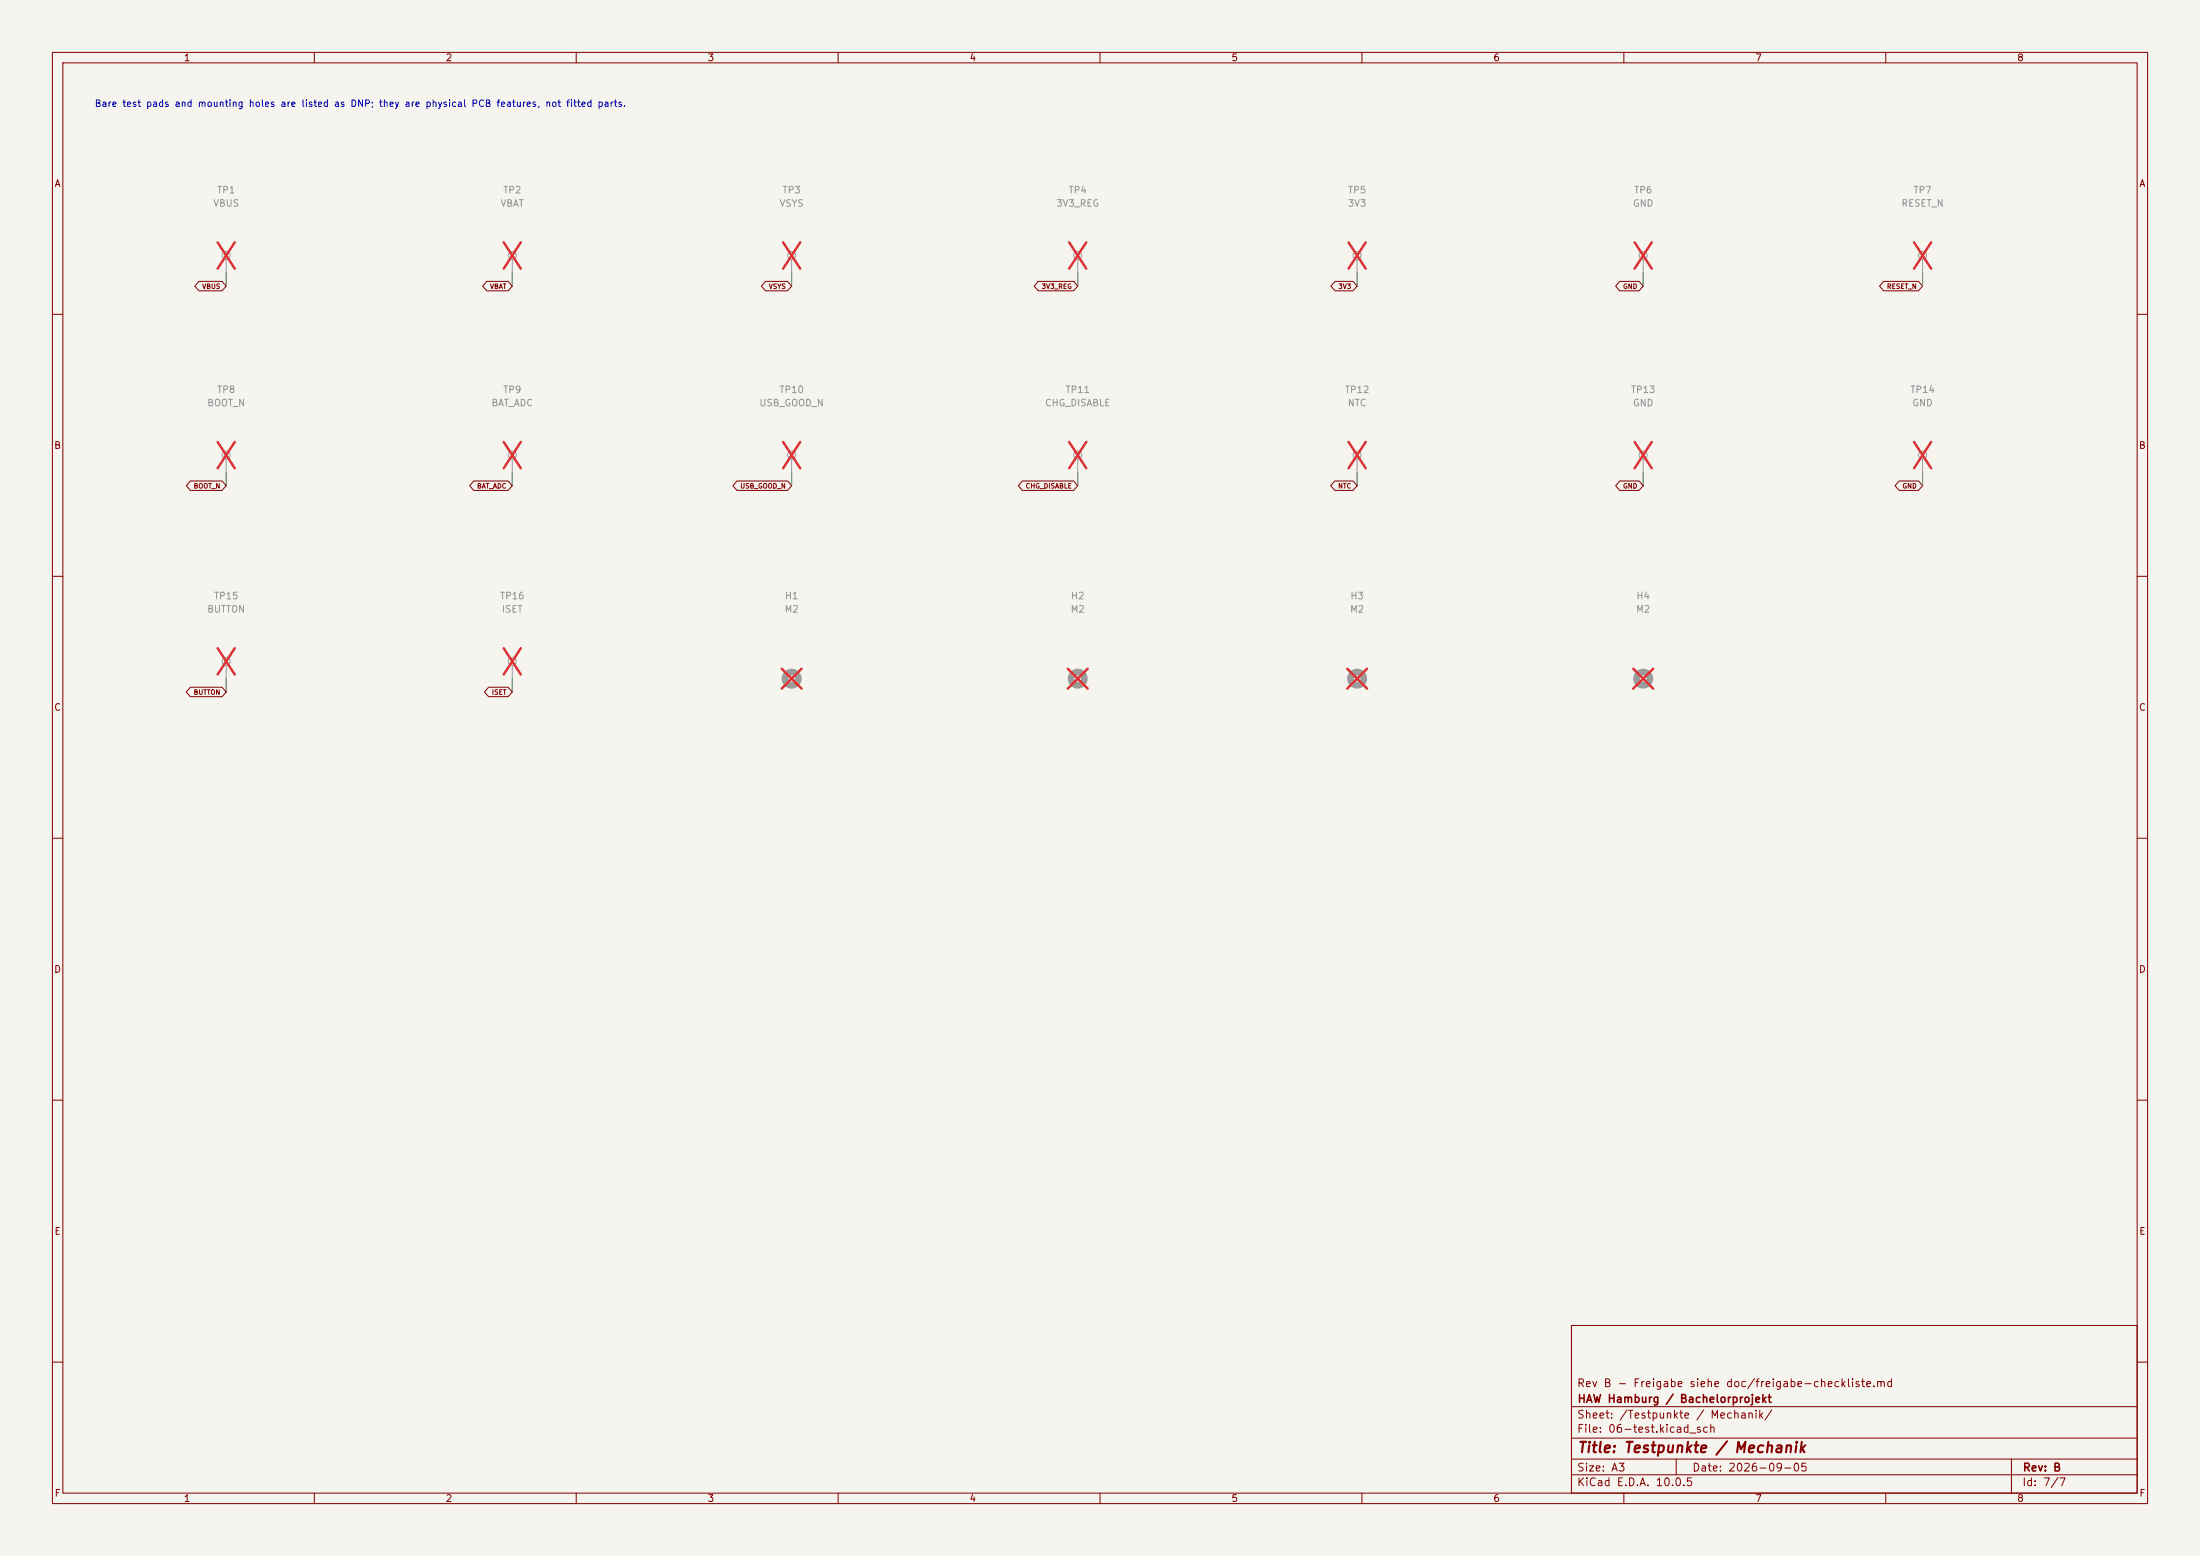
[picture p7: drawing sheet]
<svg xmlns="http://www.w3.org/2000/svg" width="420mm" height="297mm" viewBox="0 0 420 297" stroke-linecap="round" stroke-linejoin="round" font-family="sans-serif">
<path d="M0 0h420v297h-420z" fill="#f5f4ef" stroke="#f5f4ef" stroke-width=".19"/>
<g fill="none" stroke="#840000" stroke-width=".19">
<path d="M10 10h400v277h-400zM12 12h396v273h-396zM60 10v2M110 10v2M160 10v2M210 10v2M260 10v2M310 10v2M360 10v2M38 53.7h4.4l.8 .9-.8 .9h-4.4l-.8-.9zM92.9 53.7h4.1l.8 .9-.8 .9h-4.1l-.8-.9zM146.1 53.7h4.2l.8 .9-.8 .9h-4.2l-.7-.9z"/>
<path d="M198.2 53.7h6.8l.7 .9-.7 .9h-6.8l-.8-.9zM254.9 53.7h3.4l.8 .9-.8 .9h-3.4l-.8-.9zM309.2 53.7h3.7l.8 .9-.8 .9h-3.7l-.8-.9zM359.6 53.7h6.6l.8 .9-.8 .9h-6.6l-.8-.9zM10 60h2M408 60h2M36.3 91.8h6.1l.8 .9-.8 .9h-6.1l-.7-.9zM90.4 91.8h6.6l.8 .9-.8 .9h-6.6l-.7-.9zM140.7 91.8h9.6l.8 .9-.8 .9h-9.6l-.8-.9zM195.2 91.8h9.8l.7 .9-.7 .9h-9.8l-.8-.9zM254.8 91.8h3.5l.8 .9-.8 .9h-3.5l-.8-.9zM309.2 91.8h3.7l.8 .9-.8 .9h-3.7l-.8-.9z"/>
<path d="M362.6 91.8h3.6l.8 .9-.8 .9h-3.6l-.8-.9zM10 110h2M408 110h2M36.3 131.2h6.1l.8 .9-.8 .9h-6.1l-.7-.9zM93.3 131.2h3.7l.8 .9-.8 .9h-3.7l-.8-.9zM10 160h2M408 160h2M10 210h2M408 210h2M300 253h108v32h-108zM10 260h2M300 278.5h108"/>
<path d="M300 274.5h108M300 268.5h108M320 278.5v3M384 278.5v6.5M408 260h2M60 285v2M110 285v2M160 285v2M210 285v2M260 285v2M300 281.5h108M310 285v2"/>
<path d="M360 285v2"/>
</g>
<g fill="none" stroke="#9c9b98" stroke-width=".19">
<path d="M43.2 49.5v2.6M97.8 49.5v2.6M151.1 49.5v2.6M205.7 49.5v2.6M259.1 49.5v2.6M313.7 49.5v2.6M367 49.5v2.6M43.2 87.6v2.6M97.8 87.6v2.6M151.1 87.6v2.6M205.7 87.6v2.6M259.1 87.6v2.6"/>
<path d="M313.7 87.6v2.6M367 87.6v2.6M43.2 127v2.5M97.8 127v2.5"/>
<circle cx="43.2" cy="48.8" r=".76"/>
<circle cx="97.8" cy="48.8" r=".76"/>
<circle cx="151.1" cy="48.8" r=".76"/>
<circle cx="205.7" cy="48.8" r=".76"/>
<circle cx="259.1" cy="48.8" r=".76"/>
<circle cx="313.7" cy="48.8" r=".76"/>
<circle cx="367" cy="48.8" r=".76"/>
<circle cx="43.2" cy="86.9" r=".76"/>
<circle cx="97.8" cy="86.9" r=".76"/>
<circle cx="151.1" cy="86.9" r=".76"/>
<circle cx="205.7" cy="86.9" r=".76"/>
<circle cx="259.1" cy="86.9" r=".76"/>
<circle cx="313.7" cy="86.9" r=".76"/>
<circle cx="367" cy="86.9" r=".76"/>
<circle cx="43.2" cy="126.2" r=".76"/>
<circle cx="97.8" cy="126.2" r=".76"/>
</g>
<g fill="none" stroke="#e12e31" stroke-width=".46">
<path d="M41.5 46.3l3.3 5M44.8 46.3l-3.3 5M96.2 46.3l3.2 5M99.4 46.3l-3.2 5M149.5 46.3l3.3 5M152.8 46.3l-3.3 5M204.1 46.3l3.3 5M207.4 46.3l-3.3 5M257.4 46.3l3.3 5M260.7 46.3l-3.3 5M312.1 46.3l3.2 5M315.3 46.3l-3.2 5"/>
<path d="M365.4 46.3l3.3 5M368.7 46.3l-3.3 5M41.5 84.4l3.3 5M44.8 84.4l-3.3 5M96.2 84.4l3.2 5M99.4 84.4l-3.2 5M149.5 84.4l3.3 5M152.8 84.4l-3.3 5M204.1 84.4l3.3 5M207.4 84.4l-3.3 5M257.4 84.4l3.3 5M260.7 84.4l-3.3 5"/>
<path d="M312.1 84.4l3.2 5M315.3 84.4l-3.2 5M365.4 84.4l3.3 5M368.7 84.4l-3.3 5M41.5 123.7l3.3 5.1M44.8 123.7l-3.3 5.1M96.2 123.7l3.2 5.1M99.4 123.7l-3.2 5.1M149.2 127.6l3.8 3.8M153 127.6l-3.8 3.8M203.8 127.6l3.8 3.8M207.6 127.6l-3.8 3.8"/>
<path d="M257.2 127.6l3.8 3.8M261 127.6l-3.8 3.8M311.8 127.6l3.8 3.8M315.6 127.6l-3.8 3.8"/>
</g>
<g fill="none" stroke="#9c9b98" stroke-width="1.3">
<circle cx="151.1" cy="129.5" r="1.27"/>
<circle cx="205.7" cy="129.5" r="1.27"/>
<circle cx="259.1" cy="129.5" r="1.27"/>
<circle cx="313.7" cy="129.5" r="1.27"/>
</g>
<g fill="none" stroke="#009600" stroke-width=".19">
<path d="M43.2 52.1v2.5M97.8 52.1v2.5M151.1 52.1v2.5M205.7 52.1v2.5M259.1 52.1v2.5M313.7 52.1v2.5M367 52.1v2.5M43.2 90.2v2.5M97.8 90.2v2.5M151.1 90.2v2.5M205.7 90.2v2.5M259.1 90.2v2.5"/>
<path d="M313.7 90.2v2.5M367 90.2v2.5M43.2 129.5v2.6M97.8 129.5v2.6"/>
</g>
<text font-size="2" fill="#840000" x="301" y="277.8">Title: Testpunkte / Mechanik</text>
<g font-size="1.5" fill="#840000">
<text x="300.9" y="265.1">Rev B - Freigabe siehe doc/freigabe-checkliste.md</text>
<text x="301" y="268.1">HAW Hamburg / Bachelorprojekt</text>
<text x="300.9" y="273.8">File: 06-test.kicad_sch</text>
<text x="300.9" y="271.1">Sheet: /Testpunkte / Mechanik/</text>
<text x="300.9" y="281.2">Size: A3</text>
<text x="322.9" y="281.2">Date: 2026-09-05</text>
<text x="386" y="281.2">Rev: B</text>
<text x="300.9" y="284">KiCad E.D.A. 10.0.5</text>
<text x="385.9" y="284">Id: 7/7</text>
</g>
<g font-size="1.3" fill="#840000">
<text x="35" y="12">1</text>
<text x="85" y="12">2</text>
<text x="135" y="12">3</text>
<text x="185" y="12">4</text>
<text x="235" y="12">5</text>
<text x="285" y="12">6</text>
<text x="335" y="12">7</text>
<text x="385" y="12">8</text>
<text x="10.3" y="36">A</text>
<text x="408.3" y="36">A</text>
<text x="10.2" y="86">B</text>
<text x="408.2" y="86">B</text>
<text x="10.2" y="136">C</text>
<text x="408.2" y="136">C</text>
<text x="10.2" y="186">D</text>
<text x="408.2" y="186">D</text>
<text x="10.3" y="236">E</text>
<text x="408.3" y="236">E</text>
<text x="10.3" y="286">F</text>
<text x="35" y="287">1</text>
<text x="85" y="287">2</text>
<text x="135" y="287">3</text>
<text x="185" y="287">4</text>
<text x="235" y="287">5</text>
<text x="285" y="287">6</text>
<text x="335" y="287">7</text>
<text x="385" y="287">8</text>
<text x="408.3" y="286">F</text>
</g>
<text font-size="1.3" fill="#0000c2" x="18" y="20.7">Bare test pads and mounting holes are listed as DNP; they are physical PCB features, not fitted parts.</text>
<g font-size="1.3" fill="#939391">
<text x="40.6" y="39.8">VBUS</text>
<text x="41.3" y="37.2">TP1</text>
<text x="95.5" y="39.8">VBAT</text>
<text x="95.9" y="37.2">TP2</text>
<text x="148.7" y="39.8">VSYS</text>
<text x="149.3" y="37.2">TP3</text>
<text x="201.5" y="39.8">3V3_REG</text>
<text x="203.9" y="37.2">TP4</text>
<text x="257.2" y="39.8">3V3</text>
<text x="257.2" y="37.2">TP5</text>
<text x="311.6" y="39.8">GND</text>
<text x="311.8" y="37.2">TP6</text>
<text x="362.9" y="39.8">RESET_N</text>
<text x="365.2" y="37.2">TP7</text>
<text x="39.5" y="77.9">BOOT_N</text>
<text x="41.3" y="75.3">TP8</text>
<text x="93.7" y="77.9">BAT_ADC</text>
<text x="95.9" y="75.3">TP9</text>
<text x="144.9" y="77.9">USB_GOOD_N</text>
<text x="148.7" y="75.3">TP10</text>
<text x="199.4" y="77.9">CHG_DISABLE</text>
<text x="203.3" y="75.3">TP11</text>
<text x="256.6" y="75.3">TP12</text>
<text x="257.2" y="77.9">NTC</text>
<text x="311.2" y="75.3">TP13</text>
<text x="311.6" y="77.9">GND</text>
<text x="364.6" y="75.3">TP14</text>
<text x="365" y="77.9">GND</text>
<text x="39.5" y="117.2">BUTTON</text>
<text x="40.7" y="114.7">TP15</text>
<text x="95.3" y="114.7">TP16</text>
<text x="95.7" y="117.2">ISET</text>
<text x="149.7" y="117.2">M2</text>
<text x="149.7" y="114.7">H1</text>
<text x="204.3" y="117.2">M2</text>
<text x="204.3" y="114.7">H2</text>
<text x="257.6" y="117.2">M2</text>
<text x="257.7" y="114.7">H3</text>
<text x="312.2" y="117.2">M2</text>
<text x="312.3" y="114.7">H4</text>
</g>
<g font-size=".9" fill="#840000">
<text x="38.5" y="55.4">VBUS</text>
<text x="93.5" y="55.4">VBAT</text>
<text x="146.7" y="55.4">VSYS</text>
<text x="198.8" y="55.4">3V3_REG</text>
<text x="255.4" y="55.4">3V3</text>
<text x="309.7" y="55.4">GND</text>
<text x="360.1" y="55.4">RESET_N</text>
<text x="36.9" y="93.5">BOOT_N</text>
<text x="91" y="93.5">BAT_ADC</text>
<text x="141.2" y="93.5">USB_GOOD_N</text>
<text x="195.7" y="93.5">CHG_DISABLE</text>
<text x="255.3" y="93.5">NTC</text>
<text x="309.7" y="93.5">GND</text>
<text x="363.1" y="93.5">GND</text>
<text x="36.9" y="132.8">BUTTON</text>
<text x="93.8" y="132.8">ISET</text>
</g>
</svg>
